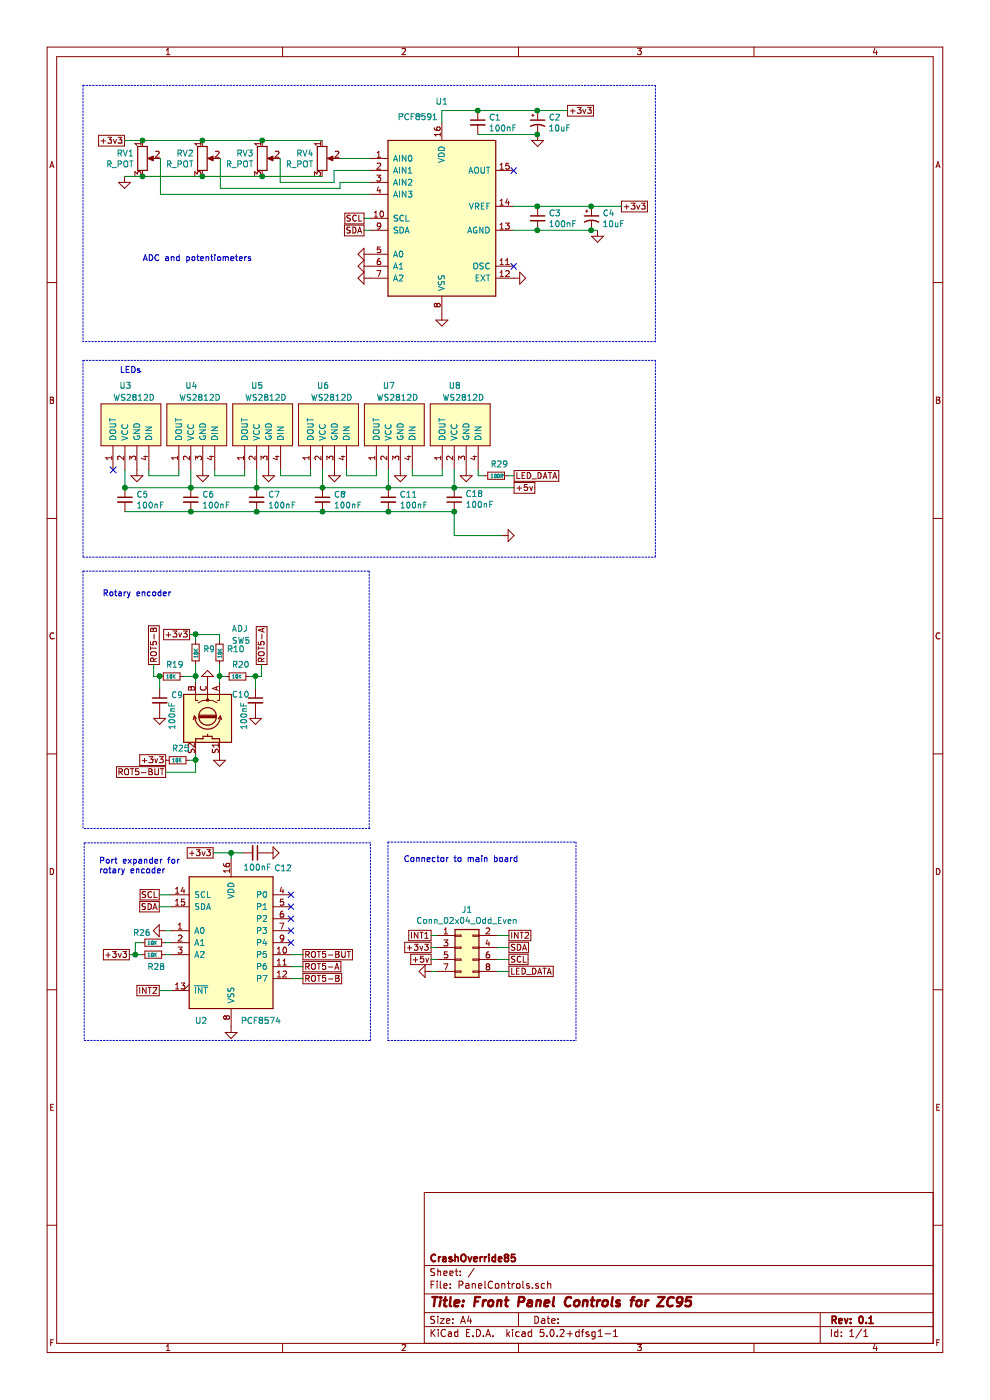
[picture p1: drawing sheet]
EESchema Schematic File Version 4
LIBS:PanelControls-cache
EELAYER 26 0
EELAYER END
$Descr A4 8268 11693 portrait
encoding utf-8
Sheet 1 1
Title "Front Panel Controls for ZC95"
Date ""
Rev "0.1"
Comp "CrashOverride85"
Comment1 ""
Comment2 ""
Comment3 ""
Comment4 ""
$EndDescr
$Comp
L Interface_Expansion:PCF8574 U2
U 1 1
P 1930 7875
F 0 "U2" H 1680 7225 50  0000 C CNN
F 1 "PCF8574" H 2180 7225 50  0000 C CNN
F 2 "Package_DIP:DIP-16_W7.62mm_LongPads" H 1930 7875 50  0001 C CNN
F 3 "http://www.nxp.com/documents/data_sheet/PCF8574_PCF8574A.pdf" H 1930 7875 50  0001 C CNN
	1    1930 7875
	1    0    0    -1  
$EndComp
$Comp
L Connector_Generic:Conn_02x04_Odd_Even J1
U 1 1
P 3850 7915
F 0 "J1" H 3900 8232 50  0000 C CNN
F 1 "Conn_02x04_Odd_Even" H 3900 8141 50  0000 C CNN
F 2 "Connector_IDC:IDC-Header_2x04_P2.54mm_Vertical" H 3850 7915 50  0001 C CNN
F 3 "~" H 3850 7915 50  0001 C CNN
	1    3850 7915
	1    0    0    -1  
$EndComp
$Comp
L PanelControls-rescue:WS2812D-PCLib-PanelControls-rescue U3
U 1 1
P 845 3875
F 0 "U3" V 1495 3725 50  0000 R CNN
F 1 "WS2812D" V 1395 3775 50  0000 R CNN
F 2 "ProjLib:WS2812D-F5" H 845 3875 50  0001 C CNN
F 3 "" H 845 3875 50  0001 C CNN
	1    845  3875
	0    -1   -1   0   
$EndComp
$Comp
L PanelControls-rescue:WS2812D-PCLib-PanelControls-rescue U4
U 1 1
P 1395 3875
F 0 "U4" V 2045 3725 50  0000 R CNN
F 1 "WS2812D" V 1945 3775 50  0000 R CNN
F 2 "ProjLib:WS2812D-F5" H 1395 3875 50  0001 C CNN
F 3 "" H 1395 3875 50  0001 C CNN
	1    1395 3875
	0    -1   -1   0   
$EndComp
$Comp
L PanelControls-rescue:WS2812D-PCLib-PanelControls-rescue U5
U 1 1
P 1945 3875
F 0 "U5" V 2595 3725 50  0000 R CNN
F 1 "WS2812D" V 2495 3775 50  0000 R CNN
F 2 "ProjLib:WS2812D-F5" H 1945 3875 50  0001 C CNN
F 3 "" H 1945 3875 50  0001 C CNN
	1    1945 3875
	0    -1   -1   0   
$EndComp
$Comp
L PanelControls-rescue:WS2812D-PCLib-PanelControls-rescue U6
U 1 1
P 2495 3875
F 0 "U6" V 3145 3725 50  0000 R CNN
F 1 "WS2812D" V 3045 3775 50  0000 R CNN
F 2 "ProjLib:WS2812D-F5" H 2495 3875 50  0001 C CNN
F 3 "" H 2495 3875 50  0001 C CNN
	1    2495 3875
	0    -1   -1   0   
$EndComp
$Comp
L PanelControls-rescue:WS2812D-PCLib-PanelControls-rescue U7
U 1 1
P 3045 3875
F 0 "U7" V 3695 3725 50  0000 R CNN
F 1 "WS2812D" V 3595 3775 50  0000 R CNN
F 2 "ProjLib:WS2812D-F5" H 3045 3875 50  0001 C CNN
F 3 "" H 3045 3875 50  0001 C CNN
	1    3045 3875
	0    -1   -1   0   
$EndComp
$Comp
L PanelControls-rescue:WS2812D-PCLib-PanelControls-rescue U8
U 1 1
P 3595 3875
F 0 "U8" V 4245 3725 50  0000 R CNN
F 1 "WS2812D" V 4145 3775 50  0000 R CNN
F 2 "ProjLib:WS2812D-F5" H 3595 3875 50  0001 C CNN
F 3 "" H 3595 3875 50  0001 C CNN
	1    3595 3875
	0    -1   -1   0   
$EndComp
Wire Wire Line
	1045 3925 1045 4075
Wire Wire Line
	1045 4075 1595 4075
Wire Wire Line
	1595 4075 1595 3925
Wire Wire Line
	1595 4075 2145 4075
Wire Wire Line
	2145 4075 2145 3925
Connection ~ 1595 4075
Wire Wire Line
	2145 4075 2695 4075
Wire Wire Line
	2695 4075 2695 3925
Connection ~ 2145 4075
Wire Wire Line
	2695 4075 3245 4075
Wire Wire Line
	3245 4075 3245 3925
Connection ~ 2695 4075
Wire Wire Line
	3245 4075 3795 4075
Wire Wire Line
	3795 4075 3795 3925
Connection ~ 3245 4075
$Comp
L power:GND #PWR0101
U 1 1
P 1145 3925
F 0 "#PWR0101" H 1145 3675 50  0001 C CNN
F 1 "GND" H 1150 3752 50  0001 C CNN
F 2 "" H 1145 3925 50  0001 C CNN
F 3 "" H 1145 3925 50  0001 C CNN
	1    1145 3925
	1    0    0    -1  
$EndComp
$Comp
L power:GND #PWR0102
U 1 1
P 1695 3925
F 0 "#PWR0102" H 1695 3675 50  0001 C CNN
F 1 "GND" H 1700 3752 50  0001 C CNN
F 2 "" H 1695 3925 50  0001 C CNN
F 3 "" H 1695 3925 50  0001 C CNN
	1    1695 3925
	1    0    0    -1  
$EndComp
$Comp
L power:GND #PWR0103
U 1 1
P 2245 3925
F 0 "#PWR0103" H 2245 3675 50  0001 C CNN
F 1 "GND" H 2250 3752 50  0001 C CNN
F 2 "" H 2245 3925 50  0001 C CNN
F 3 "" H 2245 3925 50  0001 C CNN
	1    2245 3925
	1    0    0    -1  
$EndComp
$Comp
L power:GND #PWR0104
U 1 1
P 2795 3925
F 0 "#PWR0104" H 2795 3675 50  0001 C CNN
F 1 "GND" H 2800 3752 50  0001 C CNN
F 2 "" H 2795 3925 50  0001 C CNN
F 3 "" H 2795 3925 50  0001 C CNN
	1    2795 3925
	1    0    0    -1  
$EndComp
$Comp
L power:GND #PWR0105
U 1 1
P 3345 3925
F 0 "#PWR0105" H 3345 3675 50  0001 C CNN
F 1 "GND" H 3350 3752 50  0001 C CNN
F 2 "" H 3345 3925 50  0001 C CNN
F 3 "" H 3345 3925 50  0001 C CNN
	1    3345 3925
	1    0    0    -1  
$EndComp
$Comp
L power:GND #PWR0106
U 1 1
P 3895 3925
F 0 "#PWR0106" H 3895 3675 50  0001 C CNN
F 1 "GND" H 3900 3752 50  0001 C CNN
F 2 "" H 3895 3925 50  0001 C CNN
F 3 "" H 3895 3925 50  0001 C CNN
	1    3895 3925
	1    0    0    -1  
$EndComp
Wire Wire Line
	1245 3925 1245 3975
Wire Wire Line
	1245 3975 1495 3975
Wire Wire Line
	1495 3975 1495 3925
Wire Wire Line
	1795 3925 1795 3975
Wire Wire Line
	1795 3975 2045 3975
Wire Wire Line
	2045 3975 2045 3925
Wire Wire Line
	2345 3925 2345 3975
Wire Wire Line
	2345 3975 2595 3975
Wire Wire Line
	2595 3975 2595 3925
Wire Wire Line
	2895 3925 2895 3975
Wire Wire Line
	2895 3975 3145 3975
Wire Wire Line
	3145 3975 3145 3925
Wire Wire Line
	3445 3925 3445 3975
Wire Wire Line
	3445 3975 3695 3975
Wire Wire Line
	3695 3975 3695 3925
NoConn ~ 945  3925
Text GLabel 4295 4075 2    50   UnSpc ~ 0
+5v
Text GLabel 4295 3975 2    50   UnSpc ~ 0
LED_DATA
Wire Wire Line
	3995 3925 3995 3975
Connection ~ 3795 4075
$Comp
L Device:Rotary_Encoder_Switch SW5
U 1 1
P 1735 6000
F 0 "SW5" V 1085 6200 50  0000 L CNN
F 1 "ADJ" V 985 6200 50  0000 L CNN
F 2 "ProjLib:BOURNS PEC11L-4125F-S0020" H 1585 6160 50  0001 C CNN
F 3 "~" H 1735 6260 50  0001 C CNN
	1    1735 6000
	0    1    1    0   
$EndComp
$Comp
L power:GND #PWR0123
U 1 1
P 1735 5700
F 0 "#PWR0123" H 1735 5450 50  0001 C CNN
F 1 "GND" H 1740 5527 50  0001 C CNN
F 2 "" H 1735 5700 50  0001 C CNN
F 3 "" H 1735 5700 50  0001 C CNN
	1    1735 5700
	-1   0    0    1   
$EndComp
$Comp
L Device:C_Small C9
U 1 1
P 1335 5850
F 0 "C9" H 1427 5896 50  0000 L CNN
F 1 "100nF" V 1435 5600 50  0000 L CNN
F 2 "Capacitor_THT:C_Disc_D3.0mm_W2.0mm_P2.50mm" H 1335 5850 50  0001 C CNN
F 3 "~" H 1335 5850 50  0001 C CNN
	1    1335 5850
	1    0    0    -1  
$EndComp
$Comp
L Device:C_Small C10
U 1 1
P 2135 5850
F 0 "C10" H 1935 5900 50  0000 L CNN
F 1 "100nF" V 2035 5600 50  0000 L CNN
F 2 "Capacitor_THT:C_Disc_D3.0mm_W2.0mm_P2.50mm" H 2135 5850 50  0001 C CNN
F 3 "~" H 2135 5850 50  0001 C CNN
	1    2135 5850
	1    0    0    -1  
$EndComp
$Comp
L Device:R_Small R9
U 1 1
P 1635 5450
F 0 "R9" H 1694 5479 50  0000 L CNN
F 1 "10K" V 1635 5400 28  0000 L CNN
F 2 "Resistor_THT:R_Axial_DIN0207_L6.3mm_D2.5mm_P7.62mm_Horizontal" H 1635 5450 50  0001 C CNN
F 3 "~" H 1635 5450 50  0001 C CNN
	1    1635 5450
	1    0    0    -1  
$EndComp
$Comp
L Device:R_Small R10
U 1 1
P 1835 5450
F 0 "R10" H 1894 5479 50  0000 L CNN
F 1 "10K" V 1835 5400 28  0000 L CNN
F 2 "Resistor_THT:R_Axial_DIN0207_L6.3mm_D2.5mm_P7.62mm_Horizontal" H 1835 5450 50  0001 C CNN
F 3 "~" H 1835 5450 50  0001 C CNN
	1    1835 5450
	1    0    0    -1  
$EndComp
$Comp
L Device:R_Small R19
U 1 1
P 1435 5650
F 0 "R19" V 1335 5600 50  0000 L CNN
F 1 "10K" V 1435 5600 28  0000 L CNN
F 2 "Resistor_THT:R_Axial_DIN0207_L6.3mm_D2.5mm_P7.62mm_Horizontal" H 1435 5650 50  0001 C CNN
F 3 "~" H 1435 5650 50  0001 C CNN
	1    1435 5650
	0    1    1    0   
$EndComp
$Comp
L Device:R_Small R20
U 1 1
P 1985 5650
F 0 "R20" V 1885 5600 50  0000 L CNN
F 1 "10K" V 1985 5600 28  0000 L CNN
F 2 "Resistor_THT:R_Axial_DIN0207_L6.3mm_D2.5mm_P7.62mm_Horizontal" H 1985 5650 50  0001 C CNN
F 3 "~" H 1985 5650 50  0001 C CNN
	1    1985 5650
	0    1    1    0   
$EndComp
Wire Wire Line
	1335 5750 1335 5650
Wire Wire Line
	1535 5650 1635 5650
Wire Wire Line
	1635 5650 1635 5700
Wire Wire Line
	1635 5550 1635 5650
Connection ~ 1635 5650
Wire Wire Line
	1835 5550 1835 5650
Wire Wire Line
	1885 5650 1835 5650
Connection ~ 1835 5650
Wire Wire Line
	1835 5650 1835 5700
Wire Wire Line
	2085 5650 2135 5650
Wire Wire Line
	2135 5650 2135 5750
$Comp
L power:GND #PWR0124
U 1 1
P 1335 5950
F 0 "#PWR0124" H 1335 5700 50  0001 C CNN
F 1 "GND" H 1340 5777 50  0001 C CNN
F 2 "" H 1335 5950 50  0001 C CNN
F 3 "" H 1335 5950 50  0001 C CNN
	1    1335 5950
	1    0    0    -1  
$EndComp
$Comp
L power:GND #PWR0125
U 1 1
P 2135 5950
F 0 "#PWR0125" H 2135 5700 50  0001 C CNN
F 1 "GND" H 2140 5777 50  0001 C CNN
F 2 "" H 2135 5950 50  0001 C CNN
F 3 "" H 2135 5950 50  0001 C CNN
	1    2135 5950
	1    0    0    -1  
$EndComp
Text GLabel 1285 5550 1    50   UnSpc ~ 0
ROT5-B
Wire Wire Line
	1285 5650 1335 5650
Connection ~ 1335 5650
Text GLabel 2185 5550 1    50   UnSpc ~ 0
ROT5-A
Wire Wire Line
	2185 5650 2135 5650
Connection ~ 2135 5650
Text GLabel 1585 5300 0    50   UnSpc ~ 0
+3v3
Wire Wire Line
	1585 5300 1635 5300
Wire Wire Line
	1635 5300 1635 5350
Wire Wire Line
	1635 5300 1835 5300
Wire Wire Line
	1835 5300 1835 5350
Connection ~ 1635 5300
$Comp
L power:GND #PWR0126
U 1 1
P 1835 6300
F 0 "#PWR0126" H 1835 6050 50  0001 C CNN
F 1 "GND" H 1840 6127 50  0001 C CNN
F 2 "" H 1835 6300 50  0001 C CNN
F 3 "" H 1835 6300 50  0001 C CNN
	1    1835 6300
	1    0    0    -1  
$EndComp
$Comp
L Device:R_Small R25
U 1 1
P 1485 6350
F 0 "R25" V 1385 6300 50  0000 L CNN
F 1 "10K" V 1485 6300 28  0000 L CNN
F 2 "Resistor_THT:R_Axial_DIN0207_L6.3mm_D2.5mm_P7.62mm_Horizontal" H 1485 6350 50  0001 C CNN
F 3 "~" H 1485 6350 50  0001 C CNN
	1    1485 6350
	0    1    1    0   
$EndComp
Wire Wire Line
	1585 6350 1635 6350
Wire Wire Line
	1635 6350 1635 6300
Text GLabel 1385 6350 0    50   UnSpc ~ 0
+3v3
Wire Wire Line
	1285 5550 1285 5650
Wire Wire Line
	2185 5550 2185 5650
Text GLabel 1385 6450 0    50   UnSpc ~ 0
ROT5-BUT
Wire Wire Line
	1385 6450 1635 6450
Wire Wire Line
	1635 6450 1635 6350
Connection ~ 1635 6350
Text GLabel 2530 8175 2    50   UnSpc ~ 0
ROT5-B
Text GLabel 2530 8075 2    50   UnSpc ~ 0
ROT5-A
Text GLabel 2530 7975 2    50   UnSpc ~ 0
ROT5-BUT
Wire Wire Line
	2530 8175 2430 8175
Wire Wire Line
	2530 8075 2430 8075
Wire Wire Line
	2530 7975 2430 7975
NoConn ~ 2430 7475
$Comp
L power:GND #PWR0128
U 1 1
P 1930 8575
F 0 "#PWR0128" H 1930 8325 50  0001 C CNN
F 1 "GND" H 1935 8402 50  0001 C CNN
F 2 "" H 1930 8575 50  0001 C CNN
F 3 "" H 1930 8575 50  0001 C CNN
	1    1930 8575
	1    0    0    -1  
$EndComp
Text GLabel 1780 7125 0    50   UnSpc ~ 0
+3v3
$Comp
L Device:C_Small C12
U 1 1
P 2130 7125
F 0 "C12" V 2255 7360 50  0000 C CNN
F 1 "100nF" V 2250 7145 50  0000 C CNN
F 2 "Capacitor_THT:C_Disc_D3.0mm_W2.0mm_P2.50mm" H 2130 7125 50  0001 C CNN
F 3 "~" H 2130 7125 50  0001 C CNN
	1    2130 7125
	0    1    1    0   
$EndComp
Wire Wire Line
	1930 7175 1930 7125
$Comp
L power:GND #PWR0130
U 1 1
P 2230 7125
F 0 "#PWR0130" H 2230 6875 50  0001 C CNN
F 1 "GND" H 2235 6952 50  0001 C CNN
F 2 "" H 2230 7125 50  0001 C CNN
F 3 "" H 2230 7125 50  0001 C CNN
	1    2230 7125
	0    -1   -1   0   
$EndComp
Text GLabel 1330 7475 0    50   UnSpc ~ 0
SCL
Text GLabel 1330 7575 0    50   UnSpc ~ 0
SDA
Text GLabel 4250 8015 2    50   UnSpc ~ 0
SCL
Text GLabel 4250 7915 2    50   UnSpc ~ 0
SDA
Wire Wire Line
	1330 7475 1430 7475
Wire Wire Line
	1430 7575 1330 7575
Text GLabel 3600 7915 0    50   UnSpc ~ 0
+3v3
$Comp
L power:GND #PWR0132
U 1 1
P 3600 8115
F 0 "#PWR0132" H 3600 7865 50  0001 C CNN
F 1 "GND" H 3605 7942 50  0001 C CNN
F 2 "" H 3600 8115 50  0001 C CNN
F 3 "" H 3600 8115 50  0001 C CNN
	1    3600 8115
	0    1    1    0   
$EndComp
Text GLabel 1330 8275 0    50   UnSpc ~ 0
INT2
Wire Wire Line
	1330 8275 1430 8275
Text GLabel 4250 7815 2    50   UnSpc ~ 0
INT2
Text GLabel 3600 7815 0    50   UnSpc ~ 0
INT1
Text GLabel 3600 8015 0    50   UnSpc ~ 0
+5v
Text GLabel 4250 8115 2    50   UnSpc ~ 0
LED_DATA
Wire Wire Line
	3600 7815 3650 7815
Wire Wire Line
	3650 7915 3600 7915
Wire Wire Line
	3600 8015 3650 8015
Wire Wire Line
	3650 8115 3600 8115
Wire Wire Line
	4150 8115 4250 8115
Wire Wire Line
	4250 8015 4150 8015
Wire Wire Line
	4150 7915 4250 7915
Wire Wire Line
	4250 7815 4150 7815
$Comp
L Device:R_Small R29
U 1 1
P 4145 3975
F 0 "R29" V 4045 3925 50  0000 L CNN
F 1 "100R" V 4145 3925 28  0000 L CNN
F 2 "Resistor_THT:R_Axial_DIN0207_L6.3mm_D2.5mm_P7.62mm_Horizontal" H 4145 3975 50  0001 C CNN
F 3 "~" H 4145 3975 50  0001 C CNN
	1    4145 3975
	0    1    1    0   
$EndComp
Wire Wire Line
	4045 3975 3995 3975
Wire Wire Line
	4245 3975 4295 3975
Wire Wire Line
	4295 4075 3795 4075
Text GLabel 1080 7975 0    50   UnSpc ~ 0
+3v3
$Comp
L Device:R_Small R26
U 1 1
P 1280 7875
F 0 "R26" V 1195 7705 50  0000 L CNN
F 1 "10K" V 1280 7825 28  0000 L CNN
F 2 "Resistor_THT:R_Axial_DIN0207_L6.3mm_D2.5mm_P7.62mm_Horizontal" H 1280 7875 50  0001 C CNN
F 3 "~" H 1280 7875 50  0001 C CNN
	1    1280 7875
	0    1    1    0   
$EndComp
Wire Wire Line
	1380 7875 1430 7875
$Comp
L power:GND #PWR0134
U 1 1
P 1380 7775
F 0 "#PWR0134" H 1380 7525 50  0001 C CNN
F 1 "GND" H 1385 7602 50  0001 C CNN
F 2 "" H 1380 7775 50  0001 C CNN
F 3 "" H 1380 7775 50  0001 C CNN
	1    1380 7775
	0    1    1    0   
$EndComp
$Comp
L Device:R_Small R28
U 1 1
P 1280 7975
F 0 "R28" V 1380 7925 50  0000 L CNN
F 1 "10K" V 1280 7925 28  0000 L CNN
F 2 "Resistor_THT:R_Axial_DIN0207_L6.3mm_D2.5mm_P7.62mm_Horizontal" H 1280 7975 50  0001 C CNN
F 3 "~" H 1280 7975 50  0001 C CNN
	1    1280 7975
	0    1    1    0   
$EndComp
Wire Wire Line
	1080 7975 1130 7975
Wire Wire Line
	1130 7975 1130 7875
Wire Wire Line
	1130 7875 1180 7875
Wire Wire Line
	1180 7975 1130 7975
Wire Wire Line
	1380 7975 1430 7975
Wire Wire Line
	1430 7775 1380 7775
$Comp
L power:GND #PWR0131
U 1 1
P 4195 4475
F 0 "#PWR0131" H 4195 4225 50  0001 C CNN
F 1 "GND" H 4200 4302 50  0001 C CNN
F 2 "" H 4195 4475 50  0001 C CNN
F 3 "" H 4195 4475 50  0001 C CNN
	1    4195 4475
	0    -1   -1   0   
$EndComp
Wire Wire Line
	4195 4475 3795 4475
$Comp
L Device:C_Small C18
U 1 1
P 3795 4175
F 0 "C18" H 3703 4129 50  0000 R CNN
F 1 "100nF" H 3703 4220 50  0000 R CNN
F 2 "Capacitor_THT:C_Disc_D3.0mm_W2.0mm_P2.50mm" H 3795 4175 50  0001 C CNN
F 3 "~" H 3795 4175 50  0001 C CNN
	1    3795 4175
	-1   0    0    1   
$EndComp
$Comp
L Interface_Expansion:PCF8591 U1
U 1 1
P 3690 1825
F 0 "U1" H 3690 2803 50  0000 C CNN
F 1 "PCF8591" H 3490 2675 50  0000 C CNN
F 2 "Package_SO:SOIC-16W_7.5x10.3mm_P1.27mm" H 3690 1625 50  0001 C CNN
F 3 "http://www.nxp.com/documents/data_sheet/PCF8591.pdf" H 3690 1625 50  0001 C CNN
	1    3690 1825
	1    0    0    -1  
$EndComp
NoConn ~ 4290 1425
Text GLabel 5190 1725 2    50   UnSpc ~ 0
+3v3
$Comp
L Device:R_POT RV1
U 1 1
P 1190 1325
F 0 "RV1" H 1120 1371 50  0000 R CNN
F 1 "R_POT" H 1120 1280 50  0000 R CNN
F 2 "ProjLib:ALPSALPINE RK09L1140A2U" H 1190 1325 50  0001 C CNN
F 3 "~" H 1190 1325 50  0001 C CNN
	1    1190 1325
	1    0    0    -1  
$EndComp
$Comp
L Device:C_Small C1
U 1 1
P 3990 1025
F 0 "C1" H 4082 1071 50  0000 L CNN
F 1 "100nF" H 4082 980 50  0000 L CNN
F 2 "Capacitor_THT:C_Disc_D3.0mm_W2.0mm_P2.50mm" H 3990 1025 50  0001 C CNN
F 3 "~" H 3990 1025 50  0001 C CNN
	1    3990 1025
	1    0    0    -1  
$EndComp
$Comp
L Device:CP1_Small C2
U 1 1
P 4490 1025
F 0 "C2" H 4581 1071 50  0000 L CNN
F 1 "10uF" H 4581 980 50  0000 L CNN
F 2 "Capacitor_THT:CP_Radial_D4.0mm_P2.00mm" H 4490 1025 50  0001 C CNN
F 3 "~" H 4490 1025 50  0001 C CNN
F 4 "C88739" H 4490 1025 50  0001 C CNN "LCSC"
	1    4490 1025
	1    0    0    -1  
$EndComp
Wire Wire Line
	4490 925  3990 925 
Wire Wire Line
	3690 1025 3690 925 
Wire Wire Line
	3690 925  3990 925 
Connection ~ 3990 925 
Wire Wire Line
	3990 1125 4490 1125
$Comp
L power:GND #PWR0107
U 1 1
P 4490 1125
F 0 "#PWR0107" H 4490 875 50  0001 C CNN
F 1 "GND" H 4495 952 50  0001 C CNN
F 2 "" H 4490 1125 50  0001 C CNN
F 3 "" H 4490 1125 50  0001 C CNN
	1    4490 1125
	1    0    0    -1  
$EndComp
Connection ~ 4490 1125
$Comp
L Device:C_Small C3
U 1 1
P 4490 1825
F 0 "C3" H 4582 1871 50  0000 L CNN
F 1 "100nF" H 4582 1780 50  0000 L CNN
F 2 "Capacitor_THT:C_Disc_D3.0mm_W2.0mm_P2.50mm" H 4490 1825 50  0001 C CNN
F 3 "~" H 4490 1825 50  0001 C CNN
	1    4490 1825
	1    0    0    -1  
$EndComp
Wire Wire Line
	4290 1725 4490 1725
Connection ~ 4490 1725
Wire Wire Line
	4490 1925 4940 1925
Wire Wire Line
	4490 1925 4290 1925
Connection ~ 4490 1925
$Comp
L power:GND #PWR0108
U 1 1
P 4990 1925
F 0 "#PWR0108" H 4990 1675 50  0001 C CNN
F 1 "GND" H 4995 1752 50  0001 C CNN
F 2 "" H 4990 1925 50  0001 C CNN
F 3 "" H 4990 1925 50  0001 C CNN
	1    4990 1925
	1    0    0    -1  
$EndComp
Text GLabel 4740 925  2    50   UnSpc ~ 0
+3v3
Wire Wire Line
	4740 925  4490 925 
Connection ~ 4490 925 
Text GLabel 3040 1825 0    50   UnSpc ~ 0
SCL
Text GLabel 3040 1925 0    50   UnSpc ~ 0
SDA
Wire Wire Line
	3040 1825 3090 1825
Wire Wire Line
	3090 1925 3040 1925
$Comp
L power:GND #PWR0109
U 1 1
P 1040 1475
F 0 "#PWR0109" H 1040 1225 50  0001 C CNN
F 1 "GND" H 1045 1302 50  0001 C CNN
F 2 "" H 1040 1475 50  0001 C CNN
F 3 "" H 1040 1475 50  0001 C CNN
	1    1040 1475
	1    0    0    -1  
$EndComp
$Comp
L Device:R_POT RV2
U 1 1
P 1690 1325
F 0 "RV2" H 1620 1371 50  0000 R CNN
F 1 "R_POT" H 1620 1280 50  0000 R CNN
F 2 "ProjLib:ALPSALPINE RK09L1140A2U" H 1690 1325 50  0001 C CNN
F 3 "~" H 1690 1325 50  0001 C CNN
	1    1690 1325
	1    0    0    -1  
$EndComp
$Comp
L Device:R_POT RV3
U 1 1
P 2190 1325
F 0 "RV3" H 2120 1371 50  0000 R CNN
F 1 "R_POT" H 2120 1280 50  0000 R CNN
F 2 "ProjLib:ALPSALPINE RK09L1140A2U" H 2190 1325 50  0001 C CNN
F 3 "~" H 2190 1325 50  0001 C CNN
	1    2190 1325
	1    0    0    -1  
$EndComp
$Comp
L Device:R_POT RV4
U 1 1
P 2690 1325
F 0 "RV4" H 2620 1371 50  0000 R CNN
F 1 "R_POT" H 2620 1280 50  0000 R CNN
F 2 "ProjLib:ALPSALPINE RK09L1140A2U" H 2690 1325 50  0001 C CNN
F 3 "~" H 2690 1325 50  0001 C CNN
	1    2690 1325
	1    0    0    -1  
$EndComp
Wire Wire Line
	2340 1325 2340 1525
Wire Wire Line
	1840 1325 1840 1575
Wire Wire Line
	1340 1325 1340 1625
Wire Wire Line
	1190 1475 1690 1475
Wire Wire Line
	1690 1475 2190 1475
Connection ~ 1690 1475
Wire Wire Line
	2190 1475 2690 1475
Connection ~ 2190 1475
Wire Wire Line
	1190 1175 1690 1175
Wire Wire Line
	1690 1175 2190 1175
Connection ~ 1690 1175
Wire Wire Line
	2190 1175 2690 1175
Connection ~ 2190 1175
Text GLabel 1040 1175 0    50   UnSpc ~ 0
+3v3
Wire Wire Line
	1040 1475 1190 1475
Connection ~ 1190 1475
Wire Wire Line
	1040 1175 1190 1175
Connection ~ 1190 1175
Wire Wire Line
	2840 1325 3090 1325
Wire Wire Line
	2790 1525 2790 1425
Wire Wire Line
	2790 1425 3090 1425
Wire Wire Line
	2340 1525 2790 1525
Wire Wire Line
	3090 1625 1340 1625
Wire Wire Line
	3090 1525 2840 1525
Wire Wire Line
	2840 1525 2840 1575
Wire Wire Line
	2840 1575 1840 1575
$Comp
L power:GND #PWR0110
U 1 1
P 3690 2625
F 0 "#PWR0110" H 3690 2375 50  0001 C CNN
F 1 "GND" H 3695 2452 50  0001 C CNN
F 2 "" H 3690 2625 50  0001 C CNN
F 3 "" H 3690 2625 50  0001 C CNN
	1    3690 2625
	1    0    0    -1  
$EndComp
$Comp
L power:GND #PWR0111
U 1 1
P 3090 2125
F 0 "#PWR0111" H 3090 1875 50  0001 C CNN
F 1 "GND" H 3095 1952 50  0001 C CNN
F 2 "" H 3090 2125 50  0001 C CNN
F 3 "" H 3090 2125 50  0001 C CNN
	1    3090 2125
	0    1    1    0   
$EndComp
$Comp
L power:GND #PWR0112
U 1 1
P 3090 2225
F 0 "#PWR0112" H 3090 1975 50  0001 C CNN
F 1 "GND" H 3095 2052 50  0001 C CNN
F 2 "" H 3090 2225 50  0001 C CNN
F 3 "" H 3090 2225 50  0001 C CNN
	1    3090 2225
	0    1    1    0   
$EndComp
$Comp
L power:GND #PWR0113
U 1 1
P 3090 2325
F 0 "#PWR0113" H 3090 2075 50  0001 C CNN
F 1 "GND" H 3095 2152 50  0001 C CNN
F 2 "" H 3090 2325 50  0001 C CNN
F 3 "" H 3090 2325 50  0001 C CNN
	1    3090 2325
	0    1    1    0   
$EndComp
NoConn ~ 4290 2225
Wire Wire Line
	4490 1725 4940 1725
$Comp
L Device:CP1_Small C4
U 1 1
P 4940 1825
F 0 "C4" H 5031 1871 50  0000 L CNN
F 1 "10uF" H 5031 1780 50  0000 L CNN
F 2 "Capacitor_THT:CP_Radial_D4.0mm_P1.50mm" H 4940 1825 50  0001 C CNN
F 3 "~" H 4940 1825 50  0001 C CNN
F 4 "C88739" H 4940 1825 50  0001 C CNN "LCSC"
	1    4940 1825
	1    0    0    -1  
$EndComp
Connection ~ 4940 1725
Wire Wire Line
	4940 1725 5190 1725
Connection ~ 4940 1925
Wire Wire Line
	4940 1925 4990 1925
$Comp
L Device:C_Small C5
U 1 1
P 1045 4175
F 0 "C5" H 1137 4221 50  0000 L CNN
F 1 "100nF" H 1137 4130 50  0000 L CNN
F 2 "Capacitor_THT:C_Disc_D3.0mm_W2.0mm_P2.50mm" H 1045 4175 50  0001 C CNN
F 3 "~" H 1045 4175 50  0001 C CNN
	1    1045 4175
	1    0    0    -1  
$EndComp
Connection ~ 1045 4075
$Comp
L Device:C_Small C6
U 1 1
P 1595 4175
F 0 "C6" H 1687 4221 50  0000 L CNN
F 1 "100nF" H 1687 4130 50  0000 L CNN
F 2 "Capacitor_THT:C_Disc_D3.0mm_W2.0mm_P2.50mm" H 1595 4175 50  0001 C CNN
F 3 "~" H 1595 4175 50  0001 C CNN
	1    1595 4175
	1    0    0    -1  
$EndComp
$Comp
L Device:C_Small C7
U 1 1
P 2145 4175
F 0 "C7" H 2237 4221 50  0000 L CNN
F 1 "100nF" H 2237 4130 50  0000 L CNN
F 2 "Capacitor_THT:C_Disc_D3.0mm_W2.0mm_P2.50mm" H 2145 4175 50  0001 C CNN
F 3 "~" H 2145 4175 50  0001 C CNN
	1    2145 4175
	1    0    0    -1  
$EndComp
$Comp
L Device:C_Small C8
U 1 1
P 2695 4175
F 0 "C8" H 2787 4221 50  0000 L CNN
F 1 "100nF" H 2787 4130 50  0000 L CNN
F 2 "Capacitor_THT:C_Disc_D3.0mm_W2.0mm_P2.50mm" H 2695 4175 50  0001 C CNN
F 3 "~" H 2695 4175 50  0001 C CNN
	1    2695 4175
	1    0    0    -1  
$EndComp
$Comp
L Device:C_Small C11
U 1 1
P 3245 4175
F 0 "C11" H 3337 4221 50  0000 L CNN
F 1 "100nF" H 3337 4130 50  0000 L CNN
F 2 "Capacitor_THT:C_Disc_D3.0mm_W2.0mm_P2.50mm" H 3245 4175 50  0001 C CNN
F 3 "~" H 3245 4175 50  0001 C CNN
	1    3245 4175
	1    0    0    -1  
$EndComp
Wire Wire Line
	1045 4275 1595 4275
Wire Wire Line
	1595 4275 2145 4275
Connection ~ 1595 4275
Wire Wire Line
	2145 4275 2695 4275
Connection ~ 2145 4275
Wire Wire Line
	3795 4275 3795 4475
Wire Wire Line
	3795 4275 3245 4275
Connection ~ 3795 4275
Wire Wire Line
	3245 4275 2695 4275
Connection ~ 3245 4275
Connection ~ 2695 4275
$Comp
L power:GND #PWR?
U 1 1
P 4290 2325
F 0 "#PWR?" H 4290 2075 50  0001 C CNN
F 1 "GND" H 4295 2152 50  0001 C CNN
F 2 "" H 4290 2325 50  0001 C CNN
F 3 "" H 4290 2325 50  0001 C CNN
	1    4290 2325
	0    -1   -1   0   
$EndComp
Wire Notes Line
	695  3010 695  4655
Text Notes 1000 3125 0    50   ~ 0
LEDs
Connection ~ 1130 7975
Wire Wire Line
	1780 7125 1930 7125
Wire Wire Line
	1930 7125 2030 7125
Connection ~ 1930 7125
Wire Notes Line
	695  715  5475 715 
Wire Notes Line
	5475 715  5475 2855
Wire Notes Line
	5475 2855 695  2855
Wire Notes Line
	695  715  695  2855
Wire Notes Line
	5475 3010 5475 4655
Wire Notes Line
	695  4655 5475 4655
Wire Notes Line
	695  3010 5475 3010
Text Notes 1190 2190 0    50   ~ 0
ADC and potentiometers
Wire Notes Line
	705  7040 705  8690
Wire Notes Line
	705  8690 3095 8690
Wire Notes Line
	3095 8690 3095 7040
Wire Notes Line
	3095 7040 705  7040
Text Notes 825  7305 0    50   ~ 0
Port expander for \nrotary encoder
Wire Notes Line
	695  4770 3085 4770
Wire Notes Line
	3085 4770 3085 6915
Wire Notes Line
	3090 6920 700  6920
Wire Notes Line
	695  4770 695  6915
Text Notes 855  4990 0    50   ~ 0
Rotary encoder
Wire Notes Line
	3240 7035 4810 7035
Wire Notes Line
	4810 7035 4810 8690
Wire Notes Line
	3240 8690 4810 8690
Wire Notes Line
	3240 7035 3240 8690
Text Notes 3370 7210 0    50   ~ 0
Connector to main board
NoConn ~ 2430 7875
NoConn ~ 2430 7775
NoConn ~ 2430 7675
NoConn ~ 2430 7575
$EndSCHEMATC
